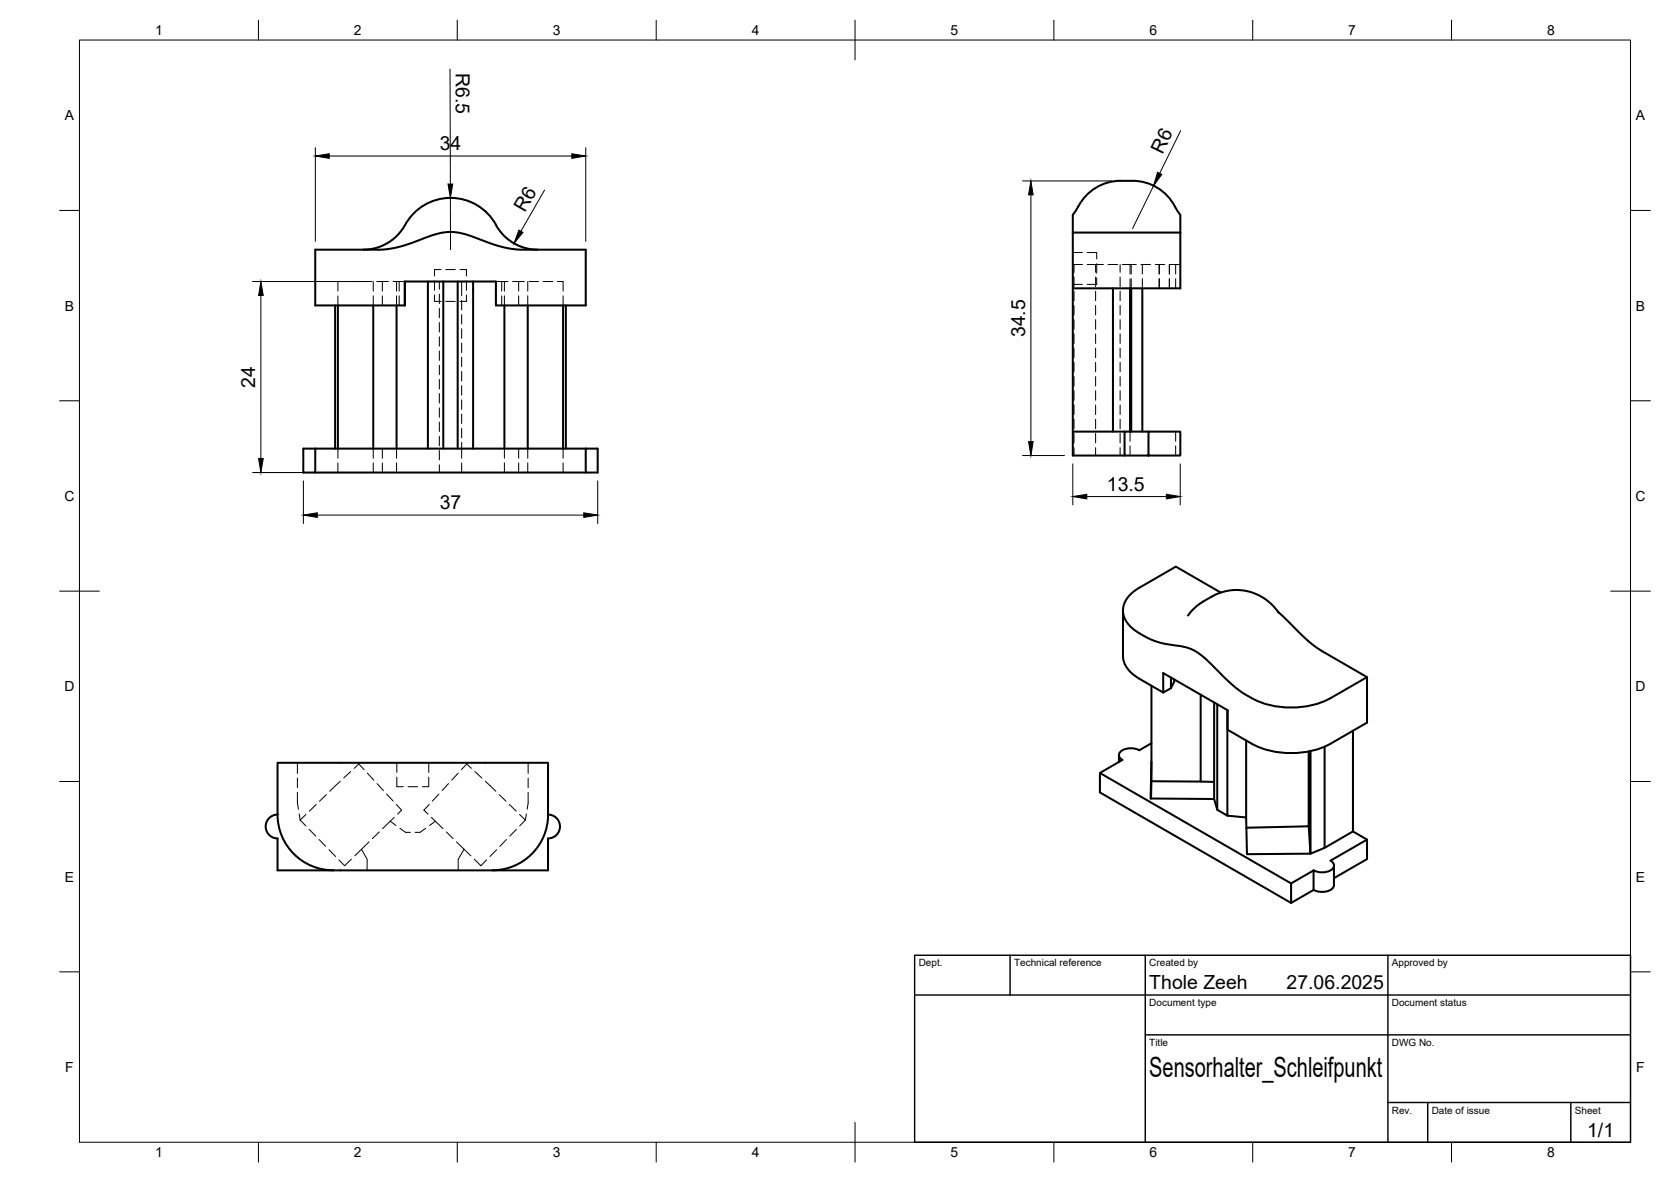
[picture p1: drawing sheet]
<svg xmlns="http://www.w3.org/2000/svg" width="420mm" height="297mm" viewBox="0 0 420 297" stroke-linecap="round" stroke-linejoin="round" font-family="sans-serif">
<!-- layer: Hidden -->
<g fill="none" stroke="#000" stroke-width=".25">
<path d="M85 74.3v2.5M86.4 70.7h-1.4v2.5M87.6 70.7h2.4M91.1 70.7h2.4M93.9 70.7v2.5M93.9 74.3v2.5M94.7 70.7h3M96.1 70.7v2.5M96.1 74.3v2.5M98.8 70.7h1.6M99.7 70.7v2.5M99.7 74.3v2.5"/>
<path d="M100.4 74.3v2.5M101.8 70.7h-1.4v2.5M109.3 74.1v1.6h1.6M109.3 70.6v2.3M110.5 70.7v2M110.5 73.9v2.4M110.5 77.5v2.4M110.9 67.7h-1.6v1.7M112.1 75.7h2.4M112.1 67.7h2.4M115.7 67.7h1.6v1.7M116.1 70.7v3.6"/>
<path d="M116.1 75.5v2.4M116.1 79.1v2.3M117.3 74.1v1.6h-1.6M117.3 70.6v2.3M124.7 70.7h1.5v2.5M126.2 74.3v2.5M126.2 70.7h1.5M126.8 70.7v2.5M126.8 74.3v2.5M128.9 70.7h2.9M130.4 70.7v2.5M130.4 74.3v2.5"/>
<path d="M132.7 70.7v2.5M132.7 74.3v2.5M133 70.7h2.4M136.6 70.7h2.4M140.2 70.7h1.4v2.5M141.6 74.3v2.5M269.7 71.5h2.5M269.7 63.5h2.5M270 69.6v2.4M270 73.2v2.4M270 76.8v2.3M272.2 66.5h-2.2v1.9"/>
<path d="M273.3 63.5h2.5v1.6M273.4 66.5h4M275.5 66.5v1.9M275.5 69.6v2.4M275.5 73.2v2.4M275.5 76.8v2.3M275.8 69.8v1.7h-2.5M275.8 66.3v2.4M278.6 66.5h2.4M281.6 66.5v1.9M281.6 69.6v2.4M281.6 73.2v2.4"/>
<path d="M281.6 76.8v2.3M282.2 66.5h3.5M284.1 66.5v2.4M284.1 70v2.5M284.4 66.5v2.4M284.4 70v2.5M286.9 66.5h2.4M287.2 66.5v2.4M287.2 70v2.5M290.5 66.5h2.4M291.5 66.5v2.4M291.5 70v2.5"/>
<path d="M294 66.5v2.4M294 70v2.5M294 66.5h2.8M295.6 66.5v2.4M295.6 70v2.5M110.5 81.1v2.3M110.5 84.6v2.4M110.5 88.2v2.4M110.5 91.8v2.4M110.5 95.3v2.4M110.5 98.9v2.4M116.1 82.6v2.4"/>
<path d="M116.1 86.2v2.4M116.1 89.8v2.3M116.1 93.4v2.3M116.1 96.9v2.4M270 80.3v2.4M270 83.9v2.4M270 87.5v2.4M270 91.1v2.3M270 94.6v2.4M270 98.2v2.4M275.5 80.3v2.4M275.5 83.9v2.4"/>
<path d="M275.5 87.5v2.4M275.5 91.1v2.3M275.5 94.6v2.4M275.5 98.2v2.4M281.6 80.3v2.4M281.6 83.9v2.4M281.6 87.5v2.4M281.6 91.1v2.3M281.6 94.6v2.4M281.6 98.2v2.4M85 112.7v2.5M85 116.3v2.5"/>
<path d="M93.9 112.7v2.5M93.9 116.3v2.5M96.1 112.7v2.5M96.1 116.3v2.5M99.7 112.7v2.5M99.7 116.3v2.5M110.5 102.5v2.4M110.5 106.1v2.3M110.5 109.6v2.4M110.5 113.2v2.4M110.5 116.8v2M116.1 100.5v2.4"/>
<path d="M116.1 104.1v2.3M116.1 107.6v2.4M116.1 111.2v4M116.1 116.3v2.5M126.8 112.7v2.5M126.8 116.3v2.5M130.4 112.7v2.5M130.4 116.3v2.5M132.7 112.7v2.5M132.7 116.3v2.5M141.6 112.7v2.5M141.6 116.3v2.5"/>
<path d="M270 101.8v2.4M270 105.4v2.3M270 108.9v2.4M270 112.5v2M275.5 101.8v2.4M275.5 105.4v2.3M275.5 108.9v2.4M275.5 112.5v2M281.6 101.8v2.4M281.6 105.4v2.3M281.6 108.9v2.4M281.6 112.5v2"/>
<path d="M284.1 108.5v2.4M284.1 112.1v2.4M295.6 108.5v2.4M295.6 112.1v2.4M74.8 191.7v2.7M74.8 195.5v2.4M74.8 199.1v2.7l.2 1.6M82.1 199.7l-1.8 1.6M85.6 196.3l-2.7 2.5M88.2 193.9l-1.8 1.6M89 193.1l1.2-1.1 1.4 1.4M92.4 194.3l1.6 1.8"/>
<path d="M94.8 196.9l1.6 1.8M97.2 199.5l1.6 1.8M99.8 191.7v2.4M99.8 195.3v2.4h1.6M102.6 197.7h2.4M107.8 195.3v2.4h-1.6M107.8 191.7v2.4M110.4 199.5l-1.7 1.8M112.8 196.9l-1.6 1.8M115.2 194.3l-1.6 1.8M118.5 193.1l-1.2-1.1-1.3 1.4M119.4 193.9l1.8 1.6"/>
<path d="M122 196.3l2.7 2.5M125.5 199.7l1.7 1.6M132.8 199.1v2.7l-.3 1.6M132.8 191.7v2.7M132.8 195.5v2.4M75.2 204.5l.3 1.6M75.5 206.1l1.4 1.5M76.9 204.7l-1.4 1.4M77.7 208.4l1.7 1.7M79.5 202.2l-1.7 1.6M80.2 211l1.7 1.7M82.7 213.5l1.7 1.8"/>
<path d="M88.3 215.9l-1.6 1.7-1.5-1.5M90.9 213.4l1.4 2.6v2.7M92.8 211.6l-3.6 3.5M95.4 209.1l-1.8 1.6M98.1 206.4l1.5 1M98.1 206.4l-1.9 1.8M99.1 205.4l-1 1M99.7 202.2l1.3 1.4-1 1M100.5 208.1l1.5 1.1h1.2M107 208.1l-1.4 1.1h-1.2M107.9 202.2l-1.3 1.4 1 1M108.5 205.4l1 1"/>
<path d="M109.5 206.4l-1.5 1M109.5 206.4l1.9 1.8M112.2 209.1l1.7 1.6M114.8 211.6l1.9 1.8M116.7 213.4l-1.5 2.6v2.7M116.7 213.4l1.7 1.7M119.2 215.9l1.7 1.7 1.5-1.5M124.9 213.5l-1.7 1.8M127.3 211l-1.6 1.7M128.1 202.2l1.7 1.6M129.8 208.4l-1.6 1.7M130.6 204.7l1.5 1.4"/>
<path d="M132.1 206.1l-1.4 1.5M132.4 204.5l-.3 1.6"/>
</g>
<!-- layer: Visible -->
<g fill="none" stroke="#000" stroke-width=".51">
<path d="M124.7 56.5a12 12 0 0 0 10.5 6.2M124.7 56.5a13.1 13.1 0 0 0-11.9-6.8 13.1 13.1 0 0 0-11.4 7.6 12.1 12.1 0 0 1-10.1 5.4M269.7 58.4h27.1M269.7 58.4v56.1h13.1M271.1 52l-1.4 2v4.4M281.8 45.5a14.5 14.5 0 0 1 9.2 1.7 13.1 13.1 0 0 1 5.1 5.8l.7 1v4.4M281.8 45.4a12 12 0 0 0-10.7 6.5M296.8 58.4v14.1h-27.1M84.3 76.8v35.9M85 76.8v35.9M93.9 76.8v35.9M99.7 76.8v35.9"/>
<path d="M101.8 70.7v6.1h-22.5v-14.1l18-.1 4.4-1 7.9-2.7 3.1-.6 2 .1 2 .4 7.6 2.7 4.8 1.1 1.7 .1h16.5v14.1h-22.6v-6.1h-22.9v6.1M107.6 70.7v42M111.5 70.7v42M115.1 70.7v42M119 70.7v42M126.8 76.8v35.9M132.7 76.8v35.9M141.6 76.8v35.9M142.3 76.8v35.9M279.8 72.5v36M284.1 72.5v36M284.4 72.5v36"/>
<path d="M287.2 72.5v36M76.3 112.7h3v6.1h-3zM79.3 118.8h68M79.3 112.7h68M147.3 112.7h3v6.1h-3zM269.7 108.5h13.1M288.8 108.5h8v6h-14v-6h6v6M282.4 153.4v11.5M306.9 148.9l-11.2-6.5-9.2 5.3a6.8 6.8 0 0 0-4.1 6.2 7.2 7.2 0 0 0 4.1 5.2M321.5 153.9l6.3 6.2 2.8 2.3 13.1 7.8-9.2 5.3a22.1 22.1 0 0 1-26.3-4.9l-2.8-2.8a15 15 0 0 0-8.2-5.4l-1.9-.2a19.3 19.3 0 0 1-8.8-3.1M321.5 153.9a12.7 12.7 0 0 0-16.8-4l-2.1 1.2a12.8 12.8 0 0 0-3.9 3.6M321.5 153.9v.1"/>
<path d="M282.4 164.8a6.9 6.9 0 0 0 4.1 5.8l6 3.4 1.9-1.1 .8-1.6v-.6M289.5 172.3v24l12.4 .1v-21.8M294.4 170.3v2.6M305.3 176.5v24.3l.8 2.7M306.1 177v26.5l2.5 1.5v-26.5M343.7 170.2v11.4l-9.2 5.3a21.9 21.9 0 0 1-19.8 0l-6-3.5v-4.9l-16.2-9.4v4.9M69.8 191.7h68v13a3 3 0 0 1 3 3 3 3 0 0 1-3 3v8h-68v-8a3 3 0 0 1-3-3 3 3 0 0 1 3-3zM276.6 194.3l48 27.7M281.3 189.8v1.7M289.5 186.8l-3 1.7a4.1 4.1 0 0 0-5.1 .8 1.3 1.3 0 0 0 .8 1.7l-5.6 3.3v4.8l48 27.8M289.5 191.4l-.2 9.3 16 .1M289.5 196.3l-.1 4.4"/>
<path d="M301.9 196.4l3.4 .1M313.3 186.1v19.3l-4.7-.4M329.1 188.9v18.8l-15.7 .3M329.4 188.8v25.7M333.1 187.6v25.5l-3.6 1.4v-25.7M340.2 183.6v25.3l3.5 2.1v4.9l-8.3 4.8M69.8 204.7a14 14 0 0 0 14 14M137.8 204.7a14 14 0 0 1-14 14M313.3 205.4l.2 9.3 16-.2M329.1 207.7l.3 4.6M335.4 217.5v4.9a2.64 2.64 0 0 1-3 1.7l-1.1-.1-1-.4M340.2 208.9l-7.1 4.2"/>
<path d="M343.7 211l-9.1 5.3a1.29 1.29 0 0 1 .8 1.2 1.29 1.29 0 0 1-.8 1.2l-1.8 .5-1.3-.1-1.2-.4M324.6 222l5.7-3.3v5l-5.7 3.2z"/>
</g>
<!-- layer: BORDER -->
<g fill="none" stroke="#000" stroke-width=".25">
<path d="M20 10.1h390v276.9h-390zM65 5.1v5M115 5.1v5M165 5.1v5M215 5.1v10M265 5.1v5M315 5.1v5M365 5.1v5M15 52.9h5M410 52.9h5M15 100.7h5M410 100.7h5"/>
<path d="M15 148.6h10M405 148.6h10M15 196.4h5M410 196.4h5M15 244.2h5M410 244.2h5M65 287v5M115 287v5M165 287v5M215 282.1v9.9M265 287v5M315 287v5"/>
<path d="M365 287v5"/>
</g>
<!-- layer: TITLEBLOCK -->
<path d="M230 240.1h180v46.9h-180zM230 250h180M254 240.1v9.9M288 240.1v46.9M349 240.1v46.9M288 260.1h122M349 277.1h61M359 277.1v9.9M395 277.1v9.9" fill="none" stroke="#000" stroke-width=".36"/>
<!-- layer: FD_Dimensions -->
<g fill="none" stroke="#000" stroke-width=".25">
<path d="M113.2 17.4v28.9M79.3 37.1v23.5M82.8 39.2h61M147.3 37.1v23.5M296.9 32.8l-5.3 10.8M111.2 49.9a13 13 0 0 1 11.8 4.2M113.2 49.7l.1 13M127.5 59.9a12 12 0 0 0 5.6 2.6M136.9 47.8l-5.9 10.3M257.1 45.5h22.6M259.2 49v62M290 46.7l-5.2 10.8"/>
<path d="M63.5 70.7h28.3M65.6 74.3v40.9M63.5 118.8h28.3M257.1 114.5h10.6M269.7 116.6v10.3M296.8 116.6v10.3M76.3 120.8v10.8M79.8 129.4h67M150.3 120.8v10.8M273.3 124.8h20"/>
</g>
<g fill="#000" stroke="#000" stroke-width=".25">
<path d="M79.3 39.2l3.5-.6v1.2zM143.8 38.6l3.5 .6-3.5 .6zM112.6 46.3h1.2l-.6 3.4zM130.5 57.8l1 .6-2.3 2.8zM259.2 45.5l.6 3.5h-1.2zM291.1 43.3l1 .5-2.1 2.9zM65.6 70.7l.6 3.6h-1.2zM65 115.2h1.2l-.6 3.6zM258.6 111h1.2l-.6 3.5zM76.3 129.4l3.5-.5v1.1zM146.8 128.9l3.5 .5-3.5 .6zM269.7 124.8l3.6-.6v1.2z"/>
<path d="M293.3 124.2l3.5 .6-3.5 .6z"/>
</g>
<text font-size="7" x="289" y="270.6">Sensorhalter_Schleifpunkt</text>
<g font-size="4.9">
<text x="114.6" y="18.4" transform="rotate(90 114.6 18.4)">R6.5</text>
<text x="110.6" y="37.7">34</text>
<text x="292.3" y="38.9" transform="rotate(-64 292.3 38.9)">R6</text>
<text x="132" y="53.5" transform="rotate(-60 132 53.5)">R6</text>
<text x="257.7" y="84.7" transform="rotate(-90 257.7 84.7)">34.5</text>
<text x="64.2" y="97.4" transform="rotate(-90 64.2 97.4)">24</text>
<text x="278.3" y="123.3">13.5</text>
<text x="110.6" y="128">37</text>
<text x="289" y="248.5">Thole Zeeh</text>
<text x="323.5" y="248.5">27.06.2025</text>
<text x="399.1" y="285.7">1/1</text>
</g>
<g font-size="3.5">
<text x="39" y="8.8">1</text>
<text x="89" y="8.8">2</text>
<text x="139" y="8.8">3</text>
<text x="189" y="8.8">4</text>
<text x="239" y="8.8">5</text>
<text x="289" y="8.8">6</text>
<text x="339" y="8.8">7</text>
<text x="389" y="8.8">8</text>
<text x="16.3" y="30.2">A</text>
<text x="411.3" y="30.2">A</text>
<text x="16.3" y="78">B</text>
<text x="411.3" y="78">B</text>
<text x="16.2" y="125.9">C</text>
<text x="411.2" y="125.9">C</text>
<text x="16.2" y="173.7">D</text>
<text x="411.2" y="173.7">D</text>
<text x="16.3" y="221.6">E</text>
<text x="411.3" y="221.6">E</text>
<text x="16.4" y="269.4">F</text>
<text x="411.4" y="269.4">F</text>
<text x="39" y="290.8">1</text>
<text x="89" y="290.8">2</text>
<text x="139" y="290.8">3</text>
<text x="189" y="290.8">4</text>
<text x="239" y="290.8">5</text>
<text x="289" y="290.8">6</text>
<text x="339" y="290.8">7</text>
<text x="389" y="290.8">8</text>
</g>
<g font-size="2.5">
<text x="231" y="242.9">Dept.</text>
<text x="255" y="242.9">Technical reference</text>
<text x="289" y="242.9">Created by</text>
<text x="350" y="242.9">Approved by</text>
<text x="289" y="252.8">Document type</text>
<text x="350" y="252.8">Document status</text>
<text x="289" y="262.9">Title</text>
<text x="350" y="262.9">DWG No.</text>
<text x="350" y="279.9">Rev.</text>
<text x="360" y="279.9">Date of issue</text>
<text x="396" y="279.9">Sheet</text>
</g>
</svg>
